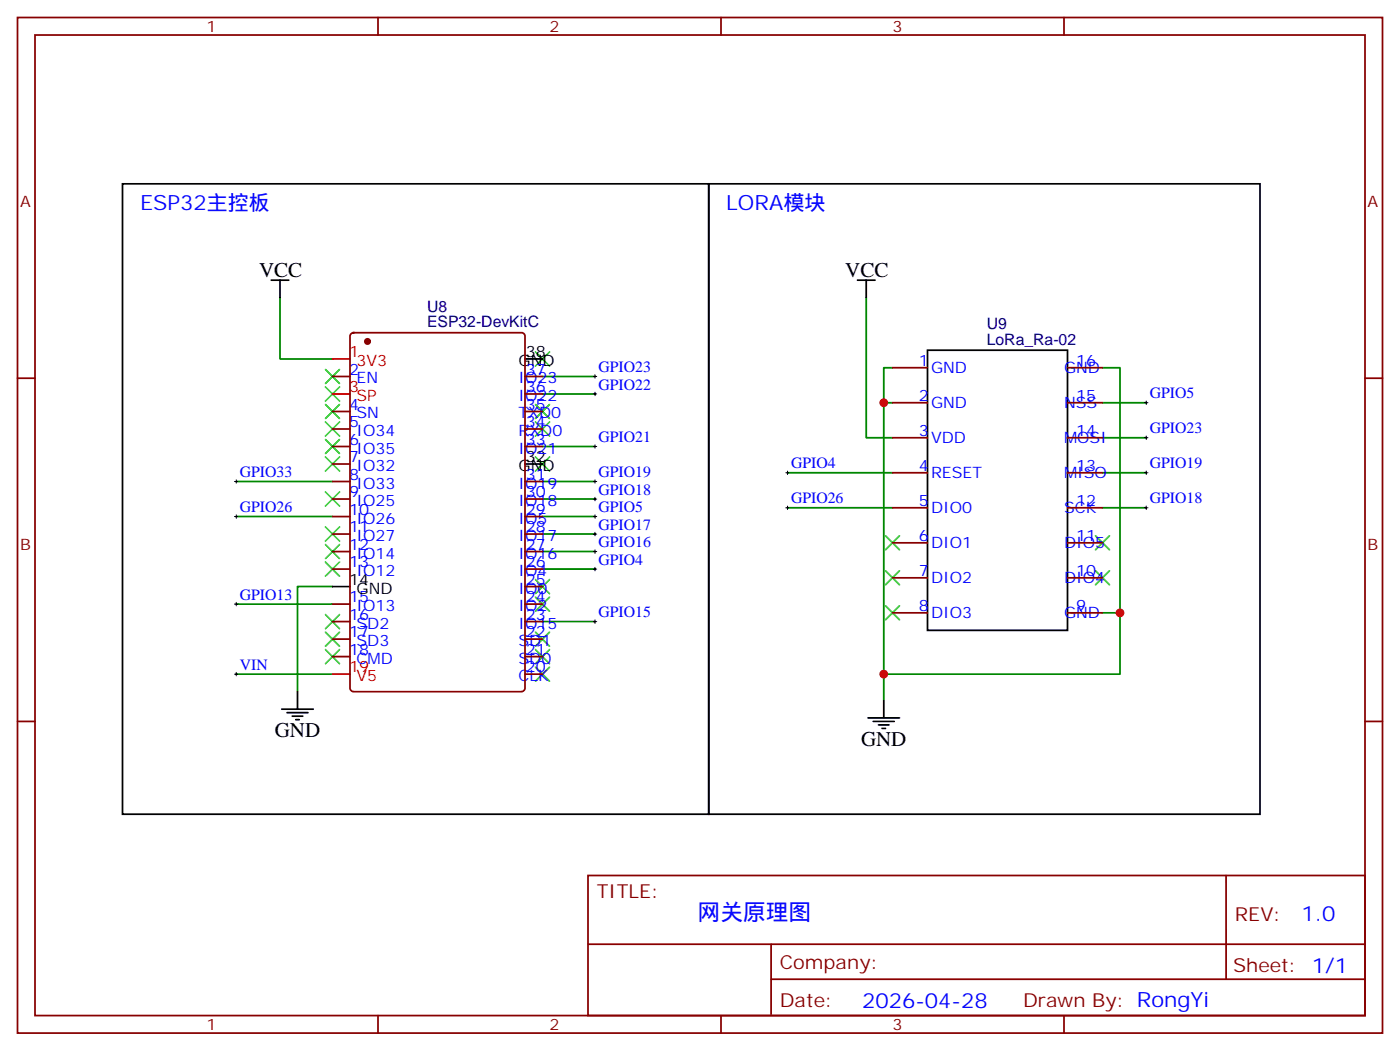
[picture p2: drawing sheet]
<svg xmlns="http://www.w3.org/2000/svg" width="282mm" height="212mm" viewBox="0 0 282 212" stroke-linecap="round" stroke-linejoin="round" font-family="sans-serif">
<g fill="none" stroke="#870000" stroke-width=".35">
<path d="M3.5 3.5h275.2v204.6h-275.2zM7.1 7.1h268.1v197.5h-268.1zM76.2 3.5v3.6M145.3 3.5v3.6M214.5 3.5v3.6M3.5 76.2h3.6M67 75.8h3.6M70.8 67.2l.5-.2h33.8a.71 .71 0 0 1 .7 .7v70.9a.76 .76 0 0 1-.7 .7h-33.8a.76 .76 0 0 1-.7-.7v-70.9zM105.8 75.8h3.6M105.8 79.4h3.6M179.9 74.1h7.1M215.2 74.1h7"/>
<path d="M275.2 76.2h3.5M67 82.9h3.6M67 86.4h3.6M67 90h3.6M67 97h3.6M67 93.5h3.6M105.8 82.9h3.6M105.8 86.4h3.6M105.8 90h3.6M105.8 97h3.6M179.9 81.1h7.1M179.9 88.2h7.1"/>
<path d="M179.9 95.2h7.1M215.2 81.1h7M215.2 88.2h7M215.2 95.2h7M67 100.5h3.6M67 104.1h3.6M67 107.6h3.6M67 111.1h3.6M67 114.7h3.6M105.8 100.5h3.6M105.8 104.1h3.6M105.8 107.6h3.6"/>
<path d="M105.8 111.1h3.6M105.8 114.7h3.6M105.8 118.2h3.6M179.9 102.3h7.1M179.9 109.4h7.1M179.9 116.4h7.1M215.2 102.3h7M215.2 109.4h7M215.2 116.4h7M67 121.7h3.6M67 125.2h3.6M67 128.8h3.6"/>
<path d="M67 132.3h3.6M105.8 121.7h3.6M105.8 125.2h3.6M105.8 128.8h3.6M105.8 132.3h3.6M105.8 135.8h3.6M179.9 123.5h7.1M215.2 123.5h7M3.5 145.3h3.6M275.2 145.3h3.5M118.5 176.4h156.7v28.2h-156.7zM247.2 176.4v20.9"/>
<path d="M118.6 190.2h156.4M155.4 197.3h119.6M155.4 190.2v14.1M76.2 204.6v3.5M145.3 204.6v3.5M214.5 204.6v3.5"/>
</g>
<g fill="none" stroke="#3c3" stroke-width=".35">
<path d="M65.6 78l2.8 2.8M65.6 74.4l2.8 2.9M68.4 78l-2.8 2.8M68.4 74.4l-2.8 2.9M107.9 70.9l2.9 2.8M110.8 70.9l-2.9 2.8M65.6 99.1l2.8 2.9M65.6 92.1l2.8 2.8M65.6 88.5l2.8 2.9M65.6 85l2.8 2.8M65.6 81.5l2.8 2.8M68.4 99.1l-2.8 2.9"/>
<path d="M68.4 92.1l-2.8 2.8M68.4 88.5l-2.8 2.9M68.4 85l-2.8 2.8M68.4 81.5l-2.8 2.8M107.9 92.1l2.9 2.8M107.9 85l2.9 2.8M107.9 81.5l2.9 2.8M110.8 92.1l-2.9 2.8M110.8 85l-2.9 2.8M110.8 81.5l-2.9 2.8M65.6 113.2l2.8 2.9M65.6 109.7l2.8 2.8"/>
<path d="M65.6 106.2l2.8 2.8M68.4 113.2l-2.8 2.9M68.4 109.7l-2.8 2.8M68.4 106.2l-2.8 2.8M107.9 116.8l2.9 2.8M110.8 116.8l-2.9 2.8M178.5 115l2.8 2.8M178.5 108l2.8 2.8M181.3 115l-2.8 2.8M181.3 108l-2.8 2.8M220.8 115l2.9 2.8M220.8 108l2.9 2.8"/>
<path d="M223.7 115l-2.9 2.8M223.7 108l-2.9 2.8M65.6 130.9l2.8 2.8M65.6 127.4l2.8 2.8M65.6 123.8l2.8 2.8M68.4 127.4l-2.8 2.8M68.4 130.9l-2.8 2.8M68.4 123.8l-2.8 2.8M107.9 134.4l2.9 2.8M107.9 130.9l2.9 2.8M107.9 127.4l2.9 2.8M107.9 120.3l2.9 2.8"/>
<path d="M110.8 134.4l-2.9 2.8M110.8 130.9l-2.9 2.8M110.8 127.4l-2.9 2.8M110.8 120.3l-2.9 2.8M178.5 122.1l2.8 2.8M181.3 122.1l-2.8 2.8"/>
</g>
<g fill="none" stroke="#008700" stroke-width=".35">
<path d="M56.4 60v12.3h10.6M174.6 60v28.2h5.3M109.4 79.4h10.5M109.4 75.8h10.5M179.9 74.1h-1.7v67M222.2 74.1h3.6v61.7h-47.6M47.6 97h19.4M109.4 97h10.5M109.4 90h10.5M158.7 95.2h21.2M178.2 81.1h1.7M222.2 81.1h8.9"/>
<path d="M222.2 95.2h8.9M222.2 88.2h8.9M47.6 104.1h19.4M67 118.2h-7v21.1M109.4 114.7h10.5M109.4 111.1h10.5M109.4 107.6h10.5M109.4 104.1h10.5M109.4 100.5h10.5M158.7 102.3h21.2M222.2 102.3h8.9M47.6 135.8h19.4"/>
<path d="M47.6 121.7h19.4M109.4 125.2h10.5M222.2 123.5h3.6"/>
</g>
<g fill="none" stroke="#000" stroke-width=".2">
<path d="M119.6 75.8h.7M119.6 79.4h.7M119.9 75.5v.7M119.9 79v.7M47.3 97h.7M47.6 96.7v.7M119.6 97h.7M119.6 90h.7M119.9 89.6v.7M119.9 96.7v.7M158.4 95.2h.7M158.7 94.9v.7"/>
<path d="M230.7 95.2h.7M230.7 88.2h.7M230.7 81.1h.7M231.1 80.8v.7M231.1 87.8v.7M231.1 94.9v.7M47.3 104.1h.7M47.6 103.7v.7M119.6 100.5h.7M119.6 104.1h.7M119.6 114.7h.7M119.6 107.6h.7"/>
<path d="M119.6 111.1h.7M119.9 100.2v.7M119.9 103.7v.7M119.9 107.2v.8M119.9 110.8v.7M119.9 114.3v.7M158.4 102.3h.7M158.7 102v.7M230.7 102.3h.7M231.1 102v.7M47.3 135.8h.7M47.3 121.7h.7"/>
<path d="M47.6 121.4v.7M47.6 135.5v.7M119.6 125.2h.7M119.9 124.9v.7"/>
</g>
<g fill="none" stroke="#000" stroke-width=".35">
<path d="M24.7 37h118.2v127h-118.2zM142.9 37h111.1v127h-111.1zM54.7 56.4h3.5M56.4 56.4v3.6M172.9 56.4h3.5M174.6 56.4v3.6M105.8 72.3h3.6M187 70.6h28.2v56.4h-28.2zM105.8 93.5h3.6M67 118.2h3.6M60 139.3v3.6M56.8 142.9h6.3"/>
<path d="M57.9 143.6h4.2M58.9 144.3h2.1M59.6 145h.7M175 144.6h6.3M176 145.3h4.3M177.1 146h2.1M177.8 146.8h.7M178.2 141.1v3.5"/>
</g>
<path d="M67 79.4h3.6M67 72.3h3.6M67 135.8h3.6" fill="none" stroke="#f00" stroke-width=".35"/>
<circle cx="74.1" cy="68.8" r=".53" fill="#870000" stroke="#870000" stroke-width=".35"/>
<g fill="#c00">
<circle cx="225.8" cy="123.5" r=".88"/>
<circle cx="178.2" cy="135.8" r=".88"/>
<circle cx="178.2" cy="81.1" r=".88"/>
</g>
<text font-size="4.6" fill="#00f" x="140.6" y="185.4">网关原理图</text>
<g font-size="4.2" fill="#00f">
<text x="28.2" y="42.3">ESP32主控板</text>
<text x="146.4" y="42.3">LORA模块</text>
<text x="262.3" y="185.6">1.0</text>
<text x="173.8" y="203">2026-04-28</text>
</g>
<g font-size="4.2">
<text x="52.2" y="55.7">VCC</text>
<text x="170.4" y="55.7">VCC</text>
<text x="55.4" y="148.5">GND</text>
<text x="173.6" y="150.3">GND</text>
</g>
<g font-size="3.9" fill="#800">
<text x="120.3" y="181">TITLE:</text>
<text x="248.9" y="185.6">REV:</text>
<text x="157.2" y="195.2">Company:</text>
<text x="248.6" y="195.8">Sheet: 1/1</text>
<text x="157.2" y="202.8">Date:</text>
<text x="206.2" y="202.9">Drawn By: RongYi</text>
</g>
<g font-size="3.2" fill="#800">
<text x="41.6" y="6.5">1</text>
<text x="110.8" y="6.5">2</text>
<text x="179.9" y="6.5">3</text>
<text x="4.1" y="41.6">A</text>
<text x="275.7" y="41.6">A</text>
<text x="4.1" y="110.8">B</text>
<text x="275.7" y="110.8">B</text>
<text x="41.6" y="207.6">1</text>
<text x="110.8" y="207.6">2</text>
<text x="179.9" y="207.6">3</text>
</g>
<g font-size="3.2" fill="#000080">
<text x="86.1" y="66">ESP32-DevKitC</text>
<text x="86.1" y="62.8">U8</text>
<text x="198.9" y="69.5">LoRa_Ra-02</text>
<text x="198.9" y="66.3">U9</text>
</g>
<g font-size="3.2" fill="#f00">
<text x="70.4" y="72">1</text>
<text x="71.9" y="73.7">3V3</text>
<text x="70.4" y="79">3</text>
<text x="71.9" y="80.8">SP</text>
<text x="70.4" y="135.5">19</text>
<text x="71.9" y="137.2">V5</text>
</g>
<g font-size="3.2">
<text x="106" y="72">38</text>
<text x="104.5" y="73.7">GND</text>
<text x="104.5" y="94.9">GND</text>
<text x="106" y="93.1">32</text>
<text x="70.4" y="117.8">14</text>
<text x="71.9" y="119.6">GND</text>
</g>
<g font-size="3.2" fill="#00f">
<text x="70.4" y="75.5">2</text>
<text x="71.9" y="77.3">EN</text>
<text x="104.5" y="77.3">IO23</text>
<text x="106" y="75.5">37</text>
<text x="120.6" y="75">GPIO23</text>
<text x="185.2" y="73.7">1</text>
<text x="187.7" y="75.1">GND</text>
<text x="214.5" y="75.1">GND</text>
<text x="217" y="73.7">16</text>
<text x="70.4" y="82.6">4</text>
<text x="104.5" y="80.8">IO22</text>
<text x="106" y="79">36</text>
<text x="106" y="82.6">35</text>
<text x="120.6" y="78.5">GPIO22</text>
<text x="185.2" y="80.8">2</text>
<text x="187.7" y="82.2">GND</text>
<text x="214.5" y="82.2">NSS</text>
<text x="217" y="80.8">15</text>
<text x="231.8" y="80.3">GPIO5</text>
<text x="70.4" y="89.6">6</text>
<text x="70.4" y="86.1">5</text>
<text x="71.9" y="87.8">IO34</text>
<text x="71.9" y="84.3">SN</text>
<text x="104.5" y="84.3">TXD0</text>
<text x="104.5" y="87.8">RXD0</text>
<text x="106" y="86.1">34</text>
<text x="106" y="89.6">33</text>
<text x="120.6" y="89.1">GPIO21</text>
<text x="185.2" y="87.8">3</text>
<text x="187.7" y="89.3">VDD</text>
<text x="214.5" y="89.3">MOSI</text>
<text x="217" y="87.8">14</text>
<text x="231.8" y="87.3">GPIO23</text>
<text x="70.4" y="93.1">7</text>
<text x="71.9" y="94.9">IO32</text>
<text x="71.9" y="91.4">IO35</text>
<text x="104.5" y="91.4">IO21</text>
<text x="159.5" y="94.4">GPIO4</text>
<text x="185.2" y="94.9">4</text>
<text x="217" y="94.9">13</text>
<text x="231.8" y="94.4">GPIO19</text>
<text x="48.3" y="96.1">GPIO33</text>
<text x="70.4" y="100.2">9</text>
<text x="70.4" y="96.7">8</text>
<text x="71.9" y="102">IO25</text>
<text x="71.9" y="98.4">IO33</text>
<text x="104.5" y="98.4">IO19</text>
<text x="104.5" y="102">IO18</text>
<text x="106" y="96.7">31</text>
<text x="106" y="100.2">30</text>
<text x="120.6" y="96.1">GPIO19</text>
<text x="120.6" y="99.7">GPIO18</text>
<text x="159.5" y="101.4">GPIO26</text>
<text x="185.2" y="102">5</text>
<text x="187.7" y="96.3">RESET</text>
<text x="214.5" y="96.3">MISO</text>
<text x="217" y="102">12</text>
<text x="231.8" y="101.4">GPIO18</text>
<text x="48.3" y="103.2">GPIO26</text>
<text x="70.4" y="107.2">11</text>
<text x="70.4" y="103.7">10</text>
<text x="71.9" y="105.5">IO26</text>
<text x="104.5" y="105.5">IO5</text>
<text x="106" y="103.7">29</text>
<text x="106" y="107.2">28</text>
<text x="120.6" y="103.2">GPIO5</text>
<text x="120.6" y="106.7">GPIO17</text>
<text x="187.7" y="103.4">DIO0</text>
<text x="214.5" y="103.4">SCK</text>
<text x="70.4" y="110.8">12</text>
<text x="71.9" y="112.5">IO14</text>
<text x="71.9" y="109">IO27</text>
<text x="104.5" y="109">IO17</text>
<text x="104.5" y="112.5">IO16</text>
<text x="106" y="110.8">27</text>
<text x="120.6" y="113.8">GPIO4</text>
<text x="120.6" y="110.2">GPIO16</text>
<text x="185.2" y="109">6</text>
<text x="187.7" y="110.4">DIO1</text>
<text x="214.5" y="110.4">DIO5</text>
<text x="217" y="109">11</text>
<text x="70.4" y="114.3">13</text>
<text x="71.9" y="116.1">IO12</text>
<text x="104.5" y="116.1">IO4</text>
<text x="104.5" y="119.6">IO0</text>
<text x="106" y="114.3">26</text>
<text x="106" y="117.8">25</text>
<text x="185.2" y="116.1">7</text>
<text x="187.7" y="117.5">DIO2</text>
<text x="214.5" y="117.5">DIO4</text>
<text x="217" y="116.1">10</text>
<text x="48.3" y="120.8">GPIO13</text>
<text x="70.4" y="124.9">16</text>
<text x="70.4" y="121.4">15</text>
<text x="71.9" y="123.1">IO13</text>
<text x="104.5" y="123.1">IO2</text>
<text x="106" y="121.4">24</text>
<text x="106" y="124.9">23</text>
<text x="120.6" y="124.4">GPIO15</text>
<text x="185.2" y="123.1">8</text>
<text x="187.7" y="124.5">DIO3</text>
<text x="214.5" y="124.5">GND</text>
<text x="217" y="123.1">9</text>
<text x="70.4" y="128.4">17</text>
<text x="70.4" y="131.9">18</text>
<text x="71.9" y="130.2">SD3</text>
<text x="71.9" y="126.6">SD2</text>
<text x="104.5" y="126.6">IO15</text>
<text x="104.5" y="130.2">SD1</text>
<text x="106" y="128.4">22</text>
<text x="106" y="131.9">21</text>
<text x="48.3" y="134.9">VIN</text>
<text x="71.9" y="133.7">CMD</text>
<text x="104.5" y="133.7">SD0</text>
<text x="104.5" y="137.2">CLK</text>
<text x="106" y="135.5">20</text>
</g>
</svg>
